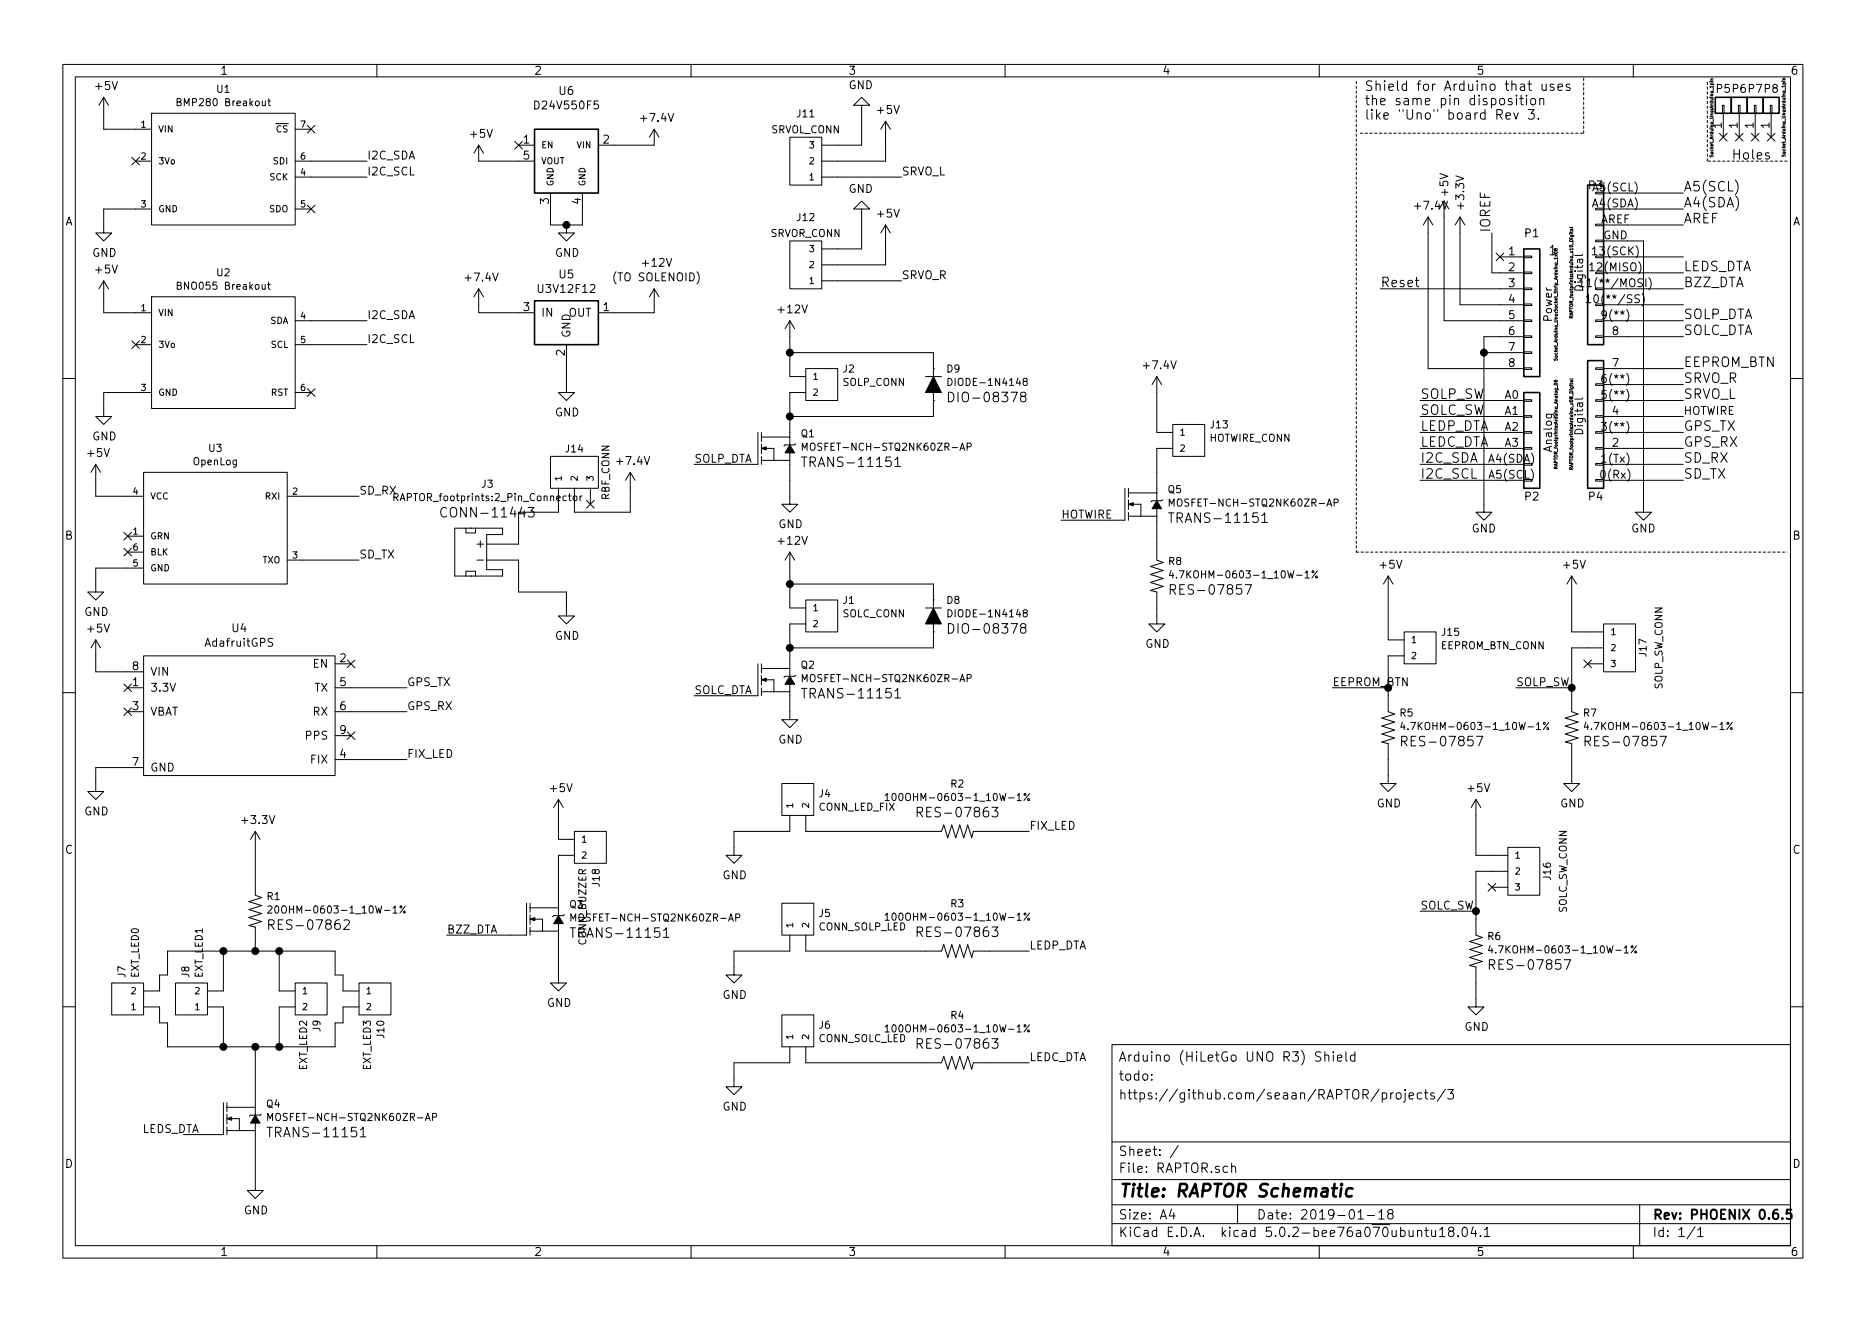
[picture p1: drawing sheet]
EESchema Schematic File Version 4
LIBS:RAPTOR-cache
EELAYER 26 0
EELAYER END
$Descr A4 11693 8268
encoding utf-8
Sheet 1 1
Title "RAPTOR Schematic"
Date "2019-01-18"
Rev "PHOENIX 0.6.5"
Comp ""
Comment1 ""
Comment2 "https://github.com/seaan/RAPTOR/projects/3"
Comment3 "todo:"
Comment4 "Arduino (HiLetGo UNO R3) Shield"
$EndDescr
Text Label 9350 1450 1    60   ~ 0
IOREF
Text Label 8900 2500 0    60   ~ 0
SOLP_SW
Text Label 8900 2600 0    60   ~ 0
SOLC_SW
Text Label 8900 2700 0    60   ~ 0
LEDP_DTA
Text Label 8900 2800 0    60   ~ 0
LEDC_DTA
Text Label 8900 2900 0    60   ~ 0
I2C_SDA
Text Label 8900 3000 0    60   ~ 0
I2C_SCL
Text Label 10550 3000 0    60   ~ 0
SD_TX
Text Label 10550 2800 0    60   ~ 0
GPS_RX
Text Label 10550 2900 0    60   ~ 0
SD_RX
Text Label 10550 2700 0    60   ~ 0
GPS_TX
Text Label 10550 2500 0    60   ~ 0
SRVO_L
Text Label 10550 2400 0    60   ~ 0
SRVO_R
Text Label 10550 2300 0    60   ~ 0
EEPROM_BTN
Text Label 10550 2100 0    60   ~ 0
SOLC_DTA
Text Label 10550 2000 0    60   ~ 0
SOLP_DTA
Text Label 10550 1800 0    60   ~ 0
BZZ_DTA
Text Label 10550 1700 0    60   ~ 0
LEDS_DTA
Text Label 10550 1400 0    60   ~ 0
AREF
NoConn ~ 9400 1600
Text Label 10550 1300 0    60   ~ 0
A4(SDA)
Text Label 10550 1200 0    60   ~ 0
A5(SCL)
Text Notes 10850 1000 0    60   ~ 0
Holes
Text Notes 8550 750  0    60   ~ 0
Shield for Arduino that uses\nthe same pin disposition\nlike "Uno" board Rev 3.
$Comp
L Connector_Generic:Conn_01x08 P1
U 1 1
P 9600 1900
F 0 "P1" H 9600 2350 50  0000 C CNN
F 1 "Power" V 9700 1900 50  0000 C CNN
F 2 "RAPTOR_footprints:Socket_Strip_Arduino_1x08" V 9750 1900 20  0000 C CNN
F 3 "" H 9600 1900 50  0000 C CNN
	1    9600 1900
	1    0    0    -1  
$EndComp
Text Label 8650 1800 0    60   ~ 0
Reset
$Comp
L power:+3.3V #PWR01
U 1 1
P 9150 1450
F 0 "#PWR01" H 9150 1300 50  0001 C CNN
F 1 "+3.3V" V 9150 1700 50  0000 C CNN
F 2 "" H 9150 1450 50  0000 C CNN
F 3 "" H 9150 1450 50  0000 C CNN
	1    9150 1450
	1    0    0    -1  
$EndComp
$Comp
L power:+5V #PWR02
U 1 1
P 9050 1350
F 0 "#PWR02" H 9050 1200 50  0001 C CNN
F 1 "+5V" V 9050 1550 50  0000 C CNN
F 2 "" H 9050 1350 50  0000 C CNN
F 3 "" H 9050 1350 50  0000 C CNN
	1    9050 1350
	1    0    0    -1  
$EndComp
$Comp
L power:GND #PWR03
U 1 1
P 9300 3150
F 0 "#PWR03" H 9300 2900 50  0001 C CNN
F 1 "GND" H 9300 3000 50  0000 C CNN
F 2 "" H 9300 3150 50  0000 C CNN
F 3 "" H 9300 3150 50  0000 C CNN
	1    9300 3150
	1    0    0    -1  
$EndComp
$Comp
L power:GND #PWR04
U 1 1
P 10300 3150
F 0 "#PWR04" H 10300 2900 50  0001 C CNN
F 1 "GND" H 10300 3000 50  0000 C CNN
F 2 "" H 10300 3150 50  0000 C CNN
F 3 "" H 10300 3150 50  0000 C CNN
	1    10300 3150
	1    0    0    -1  
$EndComp
$Comp
L RAPTOR-rescue:Arduino_Analog_Conn P2
U 1 1
P 9600 2700
F 0 "P2" H 9600 2300 50  0000 C CNN
F 1 "Analog" V 9700 2700 50  0000 C CNN
F 2 "RAPTOR_footprints:Arduino_Analog_06" V 9750 2750 20  0000 C CNN
F 3 "" H 9600 2700 50  0000 C CNN
	1    9600 2700
	1    0    0    -1  
$EndComp
$Comp
L Connector_Generic:Conn_01x01 P5
U 1 1
P 10800 650
F 0 "P5" V 10900 650 50  0000 C CNN
F 1 "CONN_01X01" V 10900 650 50  0001 C CNN
F 2 "Socket_Arduino_Uno:Arduino_1pin" H 10721 724 20  0000 C CNN
F 3 "" H 10800 650 50  0000 C CNN
	1    10800 650 
	0    -1   -1   0   
$EndComp
$Comp
L Connector_Generic:Conn_01x01 P6
U 1 1
P 10900 650
F 0 "P6" V 11000 650 50  0000 C CNN
F 1 "CONN_01X01" V 11000 650 50  0001 C CNN
F 2 "Socket_Arduino_Uno:Arduino_1pin" H 10900 650 20  0001 C CNN
F 3 "" H 10900 650 50  0000 C CNN
	1    10900 650 
	0    -1   -1   0   
$EndComp
$Comp
L Connector_Generic:Conn_01x01 P7
U 1 1
P 11000 650
F 0 "P7" V 11100 650 50  0000 C CNN
F 1 "CONN_01X01" V 11100 650 50  0001 C CNN
F 2 "Socket_Arduino_Uno:Arduino_1pin" V 11000 650 20  0001 C CNN
F 3 "" H 11000 650 50  0000 C CNN
	1    11000 650 
	0    -1   -1   0   
$EndComp
$Comp
L Connector_Generic:Conn_01x01 P8
U 1 1
P 11100 650
F 0 "P8" V 11200 650 50  0000 C CNN
F 1 "CONN_01X01" V 11200 650 50  0001 C CNN
F 2 "Socket_Arduino_Uno:Arduino_1pin" H 11024 572 20  0000 C CNN
F 3 "" H 11100 650 50  0000 C CNN
	1    11100 650 
	0    -1   -1   0   
$EndComp
NoConn ~ 10800 850 
NoConn ~ 10900 850 
NoConn ~ 11000 850 
NoConn ~ 11100 850 
$Comp
L RAPTOR-rescue:Arduino_Digital_8 P4
U 1 1
P 10000 2600
F 0 "P4" H 10000 2100 50  0000 C CNN
F 1 "Digital" V 10100 2600 50  0000 C CNN
F 2 "RAPTOR_footprints:Arduino_x08_Digital" V 10150 2550 20  0000 C CNN
F 3 "" H 10000 2600 50  0000 C CNN
	1    10000 2600
	-1   0    0    -1  
$EndComp
Wire Notes Line
	8525 825  9925 825 
Wire Notes Line
	9925 825  9925 475 
Wire Wire Line
	9350 1450 9350 1700
Wire Wire Line
	9350 1700 9400 1700
Wire Wire Line
	9400 1900 9150 1900
Wire Wire Line
	9400 2000 9050 2000
Wire Wire Line
	9400 2300 8950 2300
Wire Wire Line
	9400 2100 9300 2100
Wire Wire Line
	9400 2200 9300 2200
Connection ~ 9300 2200
Wire Wire Line
	8950 2300 8950 1450
Wire Wire Line
	9050 2000 9050 1350
Wire Wire Line
	9150 1900 9150 1450
Wire Wire Line
	9400 2500 8900 2500
Wire Wire Line
	9400 2600 8900 2600
Wire Wire Line
	9400 2700 8900 2700
Wire Wire Line
	9400 2800 8900 2800
Wire Wire Line
	9400 2900 8900 2900
Wire Wire Line
	9400 3000 8900 3000
$Comp
L RAPTOR-rescue:Arduino_Digital_01x10_Conn P3
U 1 1
P 10000 1700
F 0 "P3" H 10000 2250 50  0000 C CNN
F 1 "Digital" V 10100 1700 50  0000 C CNN
F 2 "RAPTOR_footprints:Arduino_x10_Digital" V 10150 1700 20  0000 C CNN
F 3 "" H 10000 1700 50  0000 C CNN
	1    10000 1700
	-1   0    0    -1  
$EndComp
Wire Wire Line
	10200 2100 10550 2100
Wire Wire Line
	10200 2000 10550 2000
Wire Wire Line
	10200 1900 10550 1900
Wire Wire Line
	10200 1800 10550 1800
Wire Wire Line
	10200 1700 10550 1700
Wire Wire Line
	10200 1600 10550 1600
Wire Wire Line
	10200 1400 10550 1400
Wire Wire Line
	10200 1300 10550 1300
Wire Wire Line
	10200 1200 10550 1200
Wire Wire Line
	10200 3000 10550 3000
Wire Wire Line
	10200 2900 10550 2900
Wire Wire Line
	10200 2800 10550 2800
Wire Wire Line
	10200 2700 10550 2700
Wire Wire Line
	10200 2600 10550 2600
Wire Wire Line
	10200 2500 10550 2500
Wire Wire Line
	10200 2400 10550 2400
Wire Wire Line
	10200 2300 10550 2300
Wire Wire Line
	10200 1500 10300 1500
Wire Wire Line
	10300 1500 10300 3150
Wire Wire Line
	9300 2100 9300 2200
Wire Wire Line
	9300 2200 9300 3150
Wire Notes Line
	8500 500  8500 3450
Wire Notes Line
	8500 3450 11200 3450
Wire Wire Line
	9400 1800 8650 1800
Text Notes 9700 1600 0    60   ~ 0
1
Wire Notes Line
	11200 1000 10700 1000
Wire Notes Line
	10700 1000 10700 500 
$Comp
L RAPTOR-rescue:BMP280-bmp280 U1
U 1 1
P 1400 1000
F 0 "U1" H 1400 1454 45  0000 C CNN
F 1 "BMP280 Breakout" H 1400 1370 45  0000 C CNN
F 2 "RAPTOR_footprints:BMP280" H 1400 1450 20  0001 C CNN
F 3 "https://learn.adafruit.com/adafruit-bmp280-barometric-pressure-plus-temperature-sensor-breakout/overview" H 1400 1000 60  0001 C CNN
	1    1400 1000
	1    0    0    -1  
$EndComp
$Comp
L power:+5V #PWR0101
U 1 1
P 650 700
F 0 "#PWR0101" H 650 550 50  0001 C CNN
F 1 "+5V" H 665 873 50  0000 C CNN
F 2 "" H 650 700 50  0001 C CNN
F 3 "" H 650 700 50  0001 C CNN
	1    650  700 
	1    0    0    -1  
$EndComp
Wire Wire Line
	650  700  650  800 
Wire Wire Line
	650  800  850  800 
$Comp
L power:GND #PWR0102
U 1 1
P 650 1400
F 0 "#PWR0102" H 650 1150 50  0001 C CNN
F 1 "GND" H 655 1227 50  0000 C CNN
F 2 "" H 650 1400 50  0001 C CNN
F 3 "" H 650 1400 50  0001 C CNN
	1    650  1400
	1    0    0    -1  
$EndComp
Wire Wire Line
	850  1300 650  1300
Wire Wire Line
	650  1300 650  1400
Text Label 2300 1100 0    50   ~ 0
I2C_SCL
Text Label 2300 1000 0    50   ~ 0
I2C_SDA
Wire Wire Line
	1950 1000 2300 1000
Wire Wire Line
	1950 1100 2300 1100
$Comp
L RAPTOR-rescue:BNO055-bno055 U2
U 1 1
P 1400 2150
F 0 "U2" H 1400 2604 45  0000 C CNN
F 1 "BNO055 Breakout" H 1400 2520 45  0000 C CNN
F 2 "RAPTOR_footprints:BNO055" H 1400 2600 20  0001 C CNN
F 3 "https://learn.adafruit.com/adafruit-bno055-absolute-orientation-sensor/overview" H 1400 2150 60  0001 C CNN
	1    1400 2150
	1    0    0    -1  
$EndComp
$Comp
L power:+5V #PWR0103
U 1 1
P 650 1850
F 0 "#PWR0103" H 650 1700 50  0001 C CNN
F 1 "+5V" H 665 2023 50  0000 C CNN
F 2 "" H 650 1850 50  0001 C CNN
F 3 "" H 650 1850 50  0001 C CNN
	1    650  1850
	1    0    0    -1  
$EndComp
Wire Wire Line
	650  1850 650  1950
Wire Wire Line
	650  1950 850  1950
$Comp
L power:GND #PWR0104
U 1 1
P 650 2550
F 0 "#PWR0104" H 650 2300 50  0001 C CNN
F 1 "GND" H 655 2377 50  0000 C CNN
F 2 "" H 650 2550 50  0001 C CNN
F 3 "" H 650 2550 50  0001 C CNN
	1    650  2550
	1    0    0    -1  
$EndComp
Wire Wire Line
	850  2450 650  2450
Wire Wire Line
	650  2450 650  2550
Text Label 2300 2150 0    50   ~ 0
I2C_SCL
Text Label 2300 2000 0    50   ~ 0
I2C_SDA
Wire Wire Line
	1950 2150 2300 2150
Wire Wire Line
	1950 2000 2300 2000
$Comp
L RAPTOR-rescue:OpenLog-openlog U3
U 1 1
P 1350 3250
F 0 "U3" H 1350 3704 45  0000 C CNN
F 1 "OpenLog" H 1350 3620 45  0000 C CNN
F 2 "RAPTOR_footprints:OpenLog" H 1350 3700 20  0001 C CNN
F 3 "https://learn.sparkfun.com/tutorials/openlog-hookup-guide/all" H 1350 3250 60  0001 C CNN
	1    1350 3250
	1    0    0    -1  
$EndComp
$Comp
L RAPTOR-rescue:AdafruitGPS-adafruitgps U4
U 1 1
P 1500 4450
F 0 "U4" H 1500 4975 50  0000 C CNN
F 1 "AdafruitGPS" H 1500 4884 50  0000 C CNN
F 2 "RAPTOR_footprints:AdafruitGPS" H 1600 4400 50  0001 C CNN
F 3 "https://learn.adafruit.com/adafruit-ultimate-gps" H 1600 4400 50  0001 C CNN
	1    1500 4450
	1    0    0    -1  
$EndComp
Text Label 2250 3500 0    50   ~ 0
SD_TX
Wire Wire Line
	1900 3500 2250 3500
Text Label 2250 3100 0    50   ~ 0
SD_RX
Wire Wire Line
	1900 3100 2250 3100
$Comp
L power:GND #PWR0105
U 1 1
P 600 3650
F 0 "#PWR0105" H 600 3400 50  0001 C CNN
F 1 "GND" H 605 3477 50  0000 C CNN
F 2 "" H 600 3650 50  0001 C CNN
F 3 "" H 600 3650 50  0001 C CNN
	1    600  3650
	1    0    0    -1  
$EndComp
Wire Wire Line
	800  3550 600  3550
Wire Wire Line
	600  3550 600  3650
$Comp
L power:GND #PWR0106
U 1 1
P 600 4900
F 0 "#PWR0106" H 600 4650 50  0001 C CNN
F 1 "GND" H 605 4727 50  0000 C CNN
F 2 "" H 600 4900 50  0001 C CNN
F 3 "" H 600 4900 50  0001 C CNN
	1    600  4900
	1    0    0    -1  
$EndComp
Wire Wire Line
	800  4800 600  4800
Wire Wire Line
	600  4800 600  4900
$Comp
L power:+5V #PWR0107
U 1 1
P 600 4100
F 0 "#PWR0107" H 600 3950 50  0001 C CNN
F 1 "+5V" H 615 4273 50  0000 C CNN
F 2 "" H 600 4100 50  0001 C CNN
F 3 "" H 600 4100 50  0001 C CNN
	1    600  4100
	1    0    0    -1  
$EndComp
Wire Wire Line
	600  4100 600  4200
Wire Wire Line
	600  4200 800  4200
$Comp
L power:+5V #PWR0108
U 1 1
P 600 3000
F 0 "#PWR0108" H 600 2850 50  0001 C CNN
F 1 "+5V" H 615 3173 50  0000 C CNN
F 2 "" H 600 3000 50  0001 C CNN
F 3 "" H 600 3000 50  0001 C CNN
	1    600  3000
	1    0    0    -1  
$EndComp
Wire Wire Line
	600  3000 600  3100
Wire Wire Line
	600  3100 800  3100
Text Label 2550 4300 0    50   ~ 0
GPS_TX
Wire Wire Line
	2200 4300 2550 4300
Text Label 2550 4450 0    50   ~ 0
GPS_RX
Wire Wire Line
	2200 4450 2550 4450
Text Label 2550 4750 0    50   ~ 0
FIX_LED
Wire Wire Line
	2200 4750 2550 4750
NoConn ~ 800  4300
NoConn ~ 800  4450
NoConn ~ 2200 4600
NoConn ~ 2200 4150
NoConn ~ 800  3350
NoConn ~ 800  3450
NoConn ~ 850  2150
NoConn ~ 850  1000
NoConn ~ 1950 800 
NoConn ~ 1950 1300
Text Label 5650 1750 0    50   ~ 0
SRVO_R
Wire Wire Line
	5250 1750 5650 1750
$Comp
L power:GND #PWR0110
U 1 1
P 5400 1350
F 0 "#PWR0110" H 5400 1100 50  0001 C CNN
F 1 "GND" H 5405 1177 50  0000 C CNN
F 2 "" H 5400 1350 50  0001 C CNN
F 3 "" H 5400 1350 50  0001 C CNN
	1    5400 1350
	-1   0    0    1   
$EndComp
Wire Wire Line
	5250 1550 5400 1550
Wire Wire Line
	5400 1550 5400 1350
Wire Wire Line
	5250 1650 5550 1650
Wire Wire Line
	5550 1650 5550 1500
Text Label 5650 1100 0    50   ~ 0
SRVO_L
Wire Wire Line
	5250 1100 5650 1100
$Comp
L power:GND #PWR0112
U 1 1
P 5400 700
F 0 "#PWR0112" H 5400 450 50  0001 C CNN
F 1 "GND" H 5405 527 50  0000 C CNN
F 2 "" H 5400 700 50  0001 C CNN
F 3 "" H 5400 700 50  0001 C CNN
	1    5400 700 
	-1   0    0    1   
$EndComp
Wire Wire Line
	5250 900  5400 900 
Wire Wire Line
	5400 900  5400 700 
Wire Wire Line
	5250 1000 5550 1000
Wire Wire Line
	5550 1000 5550 850 
$Comp
L power:+12V #PWR0113
U 1 1
P 4950 2100
F 0 "#PWR0113" H 4950 1950 50  0001 C CNN
F 1 "+12V" H 4965 2273 50  0000 C CNN
F 2 "" H 4950 2100 50  0001 C CNN
F 3 "" H 4950 2100 50  0001 C CNN
	1    4950 2100
	1    0    0    -1  
$EndComp
$Comp
L RAPTOR-rescue:MOSFET-NCH-2N7002PW-SparkFun-DiscreteSemi Q1
U 1 1
P 4850 2800
F 0 "Q1" H 5015 2895 45  0000 L CNN
F 1 "MOSFET-NCH-STQ2NK60ZR-AP" H 5015 2811 45  0000 L CNN
F 2 "Silicon-Standard:TO-92" H 4850 3100 20  0001 C CNN
F 3 "https://www.diodes.com/assets/Datasheets/ds11303.pdf" H 4850 2800 50  0001 C CNN
F 4 "TRANS-11151" H 5015 2716 60  0000 L CNN "Field4"
	1    4850 2800
	1    0    0    -1  
$EndComp
Text Label 4350 2900 0    50   ~ 0
SOLP_DTA
Wire Wire Line
	4650 2900 4350 2900
Wire Wire Line
	4950 2100 4950 2200
$Comp
L RAPTOR-rescue:MOSFET-NCH-2N7002PW-SparkFun-DiscreteSemi Q3
U 1 1
P 3400 5750
F 0 "Q3" H 3565 5845 45  0000 L CNN
F 1 "MOSFET-NCH-STQ2NK60ZR-AP" H 3565 5761 45  0000 L CNN
F 2 "Silicon-Standard:TO-92" H 3400 6050 20  0001 C CNN
F 3 "https://www.diodes.com/assets/Datasheets/ds11303.pdf" H 3400 5750 50  0001 C CNN
F 4 "TRANS-11151" H 3565 5666 60  0000 L CNN "Field4"
	1    3400 5750
	1    0    0    -1  
$EndComp
Text Label 2800 5850 0    50   ~ 0
BZZ_DTA
Wire Wire Line
	3200 5850 2800 5850
$Comp
L power:GND #PWR0116
U 1 1
P 3500 6100
F 0 "#PWR0116" H 3500 5850 50  0001 C CNN
F 1 "GND" H 3505 5927 50  0000 C CNN
F 2 "" H 3500 6100 50  0001 C CNN
F 3 "" H 3500 6100 50  0001 C CNN
	1    3500 6100
	1    0    0    -1  
$EndComp
Wire Wire Line
	3500 5950 3500 6100
Text Label 6450 5200 0    50   ~ 0
FIX_LED
$Comp
L power:GND #PWR0117
U 1 1
P 4600 5300
F 0 "#PWR0117" H 4600 5050 50  0001 C CNN
F 1 "GND" H 4605 5127 50  0000 C CNN
F 2 "" H 4600 5300 50  0001 C CNN
F 3 "" H 4600 5300 50  0001 C CNN
	1    4600 5300
	1    0    0    -1  
$EndComp
Wire Wire Line
	4600 5200 4600 5300
$Comp
L power:GND #PWR0123
U 1 1
P 1600 7400
F 0 "#PWR0123" H 1600 7150 50  0001 C CNN
F 1 "GND" H 1605 7227 50  0000 C CNN
F 2 "" H 1600 7400 50  0001 C CNN
F 3 "" H 1600 7400 50  0001 C CNN
	1    1600 7400
	1    0    0    -1  
$EndComp
Text Label 1250 7100 2    50   ~ 0
LEDS_DTA
$Comp
L RAPTOR-rescue:MOSFET-NCH-2N7002PW-SparkFun-DiscreteSemi Q4
U 1 1
P 1500 7000
F 0 "Q4" H 1665 7095 45  0000 L CNN
F 1 "MOSFET-NCH-STQ2NK60ZR-AP" H 1665 7011 45  0000 L CNN
F 2 "Silicon-Standard:TO-92" H 1500 7300 20  0001 C CNN
F 3 "https://www.diodes.com/assets/Datasheets/ds11303.pdf" H 1500 7000 50  0001 C CNN
F 4 "TRANS-11151" H 1665 6916 60  0000 L CNN "Field4"
	1    1500 7000
	1    0    0    -1  
$EndComp
Wire Wire Line
	1600 5500 1600 5300
$Comp
L power:+3.3V #PWR0127
U 1 1
P 1600 5300
F 0 "#PWR0127" H 1600 5150 50  0001 C CNN
F 1 "+3.3V" H 1615 5473 50  0000 C CNN
F 2 "" H 1600 5300 50  0001 C CNN
F 3 "" H 1600 5300 50  0001 C CNN
	1    1600 5300
	1    0    0    -1  
$EndComp
$Comp
L power:GND #PWR012
U 1 1
P 3550 2400
F 0 "#PWR012" H 3550 2150 50  0001 C CNN
F 1 "GND" H 3555 2227 50  0000 C CNN
F 2 "" H 3550 2400 50  0001 C CNN
F 3 "" H 3550 2400 50  0001 C CNN
	1    3550 2400
	1    0    0    -1  
$EndComp
Wire Wire Line
	3550 2250 3550 2400
$Comp
L power:+7.5V #PWR011
U 1 1
P 3000 1900
F 0 "#PWR011" H 3000 1750 50  0001 C CNN
F 1 "+7.5V" H 3015 2073 50  0001 C CNN
F 2 "" H 3000 1900 50  0001 C CNN
F 3 "" H 3000 1900 50  0001 C CNN
F 4 "+7.4V" H 3015 2073 50  0000 C CNN "Real Value"
	1    3000 1900
	1    0    0    -1  
$EndComp
Wire Wire Line
	3250 1950 3000 1950
Wire Wire Line
	3850 1950 4100 1950
$Comp
L power:+12V #PWR013
U 1 1
P 4100 1900
F 0 "#PWR013" H 4100 1750 50  0001 C CNN
F 1 "+12V" H 4115 2165 50  0000 C CNN
F 2 "" H 4100 1900 50  0001 C CNN
F 3 "" H 4100 1900 50  0001 C CNN
F 4 "(TO SOLENOID)" H 4115 2074 50  0000 C CNN "Note"
	1    4100 1900
	1    0    0    -1  
$EndComp
$Comp
L power:+5V #PWR014
U 1 1
P 5550 850
F 0 "#PWR014" H 5550 700 50  0001 C CNN
F 1 "+5V" H 5565 1023 50  0000 C CNN
F 2 "" H 5550 850 50  0001 C CNN
F 3 "" H 5550 850 50  0001 C CNN
	1    5550 850 
	1    0    0    -1  
$EndComp
$Comp
L power:+7.5V #PWR06
U 1 1
P 4100 900
F 0 "#PWR06" H 4100 750 50  0001 C CNN
F 1 "+7.5V" H 4115 1073 50  0001 C CNN
F 2 "" H 4100 900 50  0001 C CNN
F 3 "" H 4100 900 50  0001 C CNN
F 4 "+7.4V" H 4115 1073 50  0000 C CNN "Real Value"
	1    4100 900 
	1    0    0    -1  
$EndComp
$Comp
L power:+5V #PWR010
U 1 1
P 3000 1000
F 0 "#PWR010" H 3000 850 50  0001 C CNN
F 1 "+5V" H 3015 1173 50  0000 C CNN
F 2 "" H 3000 1000 50  0001 C CNN
F 3 "" H 3000 1000 50  0001 C CNN
	1    3000 1000
	1    0    0    -1  
$EndComp
Wire Wire Line
	3000 1950 3000 1900
Wire Wire Line
	4100 1950 4100 1900
$Comp
L power:GND #PWR016
U 1 1
P 3550 3800
F 0 "#PWR016" H 3550 3550 50  0001 C CNN
F 1 "GND" H 3555 3627 50  0000 C CNN
F 2 "" H 3550 3800 50  0001 C CNN
F 3 "" H 3550 3800 50  0001 C CNN
	1    3550 3800
	1    0    0    -1  
$EndComp
$Comp
L power:+7.5V #PWR015
U 1 1
P 3950 3050
F 0 "#PWR015" H 3950 2900 50  0001 C CNN
F 1 "+7.5V" H 3965 3223 50  0001 C CNN
F 2 "" H 3950 3050 50  0001 C CNN
F 3 "" H 3950 3050 50  0001 C CNN
F 4 "+7.4V" H 3965 3223 50  0000 C CNN "Real Value"
	1    3950 3050
	1    0    0    -1  
$EndComp
Wire Wire Line
	3950 3050 3950 3200
$Comp
L power:GND #PWR09
U 1 1
P 4950 3100
F 0 "#PWR09" H 4950 2850 50  0001 C CNN
F 1 "GND" H 4955 2927 50  0000 C CNN
F 2 "" H 4950 3100 50  0001 C CNN
F 3 "" H 4950 3100 50  0001 C CNN
	1    4950 3100
	1    0    0    -1  
$EndComp
$Comp
L RAPTOR-rescue:U3V12F12 U5
U 1 1
P 3550 1950
F 0 "U5" H 3550 2192 50  0000 C CNN
F 1 "U3V12F12" H 3550 2101 50  0000 C CNN
F 2 "RAPTOR_footprints:U3V12F12" H 3550 2200 50  0001 C CNN
F 3 "" H 3550 2200 50  0001 C CNN
	1    3550 1950
	1    0    0    -1  
$EndComp
$Comp
L RAPTOR-rescue:DIODE-1N4148-SparkFun-DiscreteSemi D9
U 1 1
P 5850 2400
F 0 "D9" V 5945 2322 45  0000 R CNN
F 1 "DIODE-1N4148" V 5861 2322 45  0000 R CNN
F 2 "Silicon-Custom:DIODE-1N4148" H 5850 2600 20  0001 C CNN
F 3 "" H 5850 2400 50  0001 C CNN
F 4 "DIO-08378" V 5766 2322 60  0000 R CNN "Field4"
	1    5850 2400
	0    -1   -1   0   
$EndComp
$Comp
L RAPTOR-rescue:CONN_02-SparkFun-Connectors J2
U 1 1
P 5050 2350
F 0 "J2" H 4822 2305 45  0000 R CNN
F 1 "SOLP_CONN" H 4822 2389 45  0000 R CNN
F 2 "Connectors:1X02" H 5050 2600 20  0001 C CNN
F 3 "" H 5050 2350 50  0001 C CNN
F 4 "XXX-00000" H 4822 2484 60  0001 R CNN "Field4"
	1    5050 2350
	-1   0    0    1   
$EndComp
Wire Wire Line
	4950 2200 4950 2350
Wire Wire Line
	4950 2600 4950 2450
Wire Wire Line
	4950 2200 5850 2200
Wire Wire Line
	5850 2200 5850 2300
Wire Wire Line
	5850 2500 5850 2600
Wire Wire Line
	5850 2600 4950 2600
$Comp
L power:+12V #PWR05
U 1 1
P 4950 3550
F 0 "#PWR05" H 4950 3400 50  0001 C CNN
F 1 "+12V" H 4965 3723 50  0000 C CNN
F 2 "" H 4950 3550 50  0001 C CNN
F 3 "" H 4950 3550 50  0001 C CNN
	1    4950 3550
	1    0    0    -1  
$EndComp
$Comp
L RAPTOR-rescue:MOSFET-NCH-2N7002PW-SparkFun-DiscreteSemi Q2
U 1 1
P 4850 4250
F 0 "Q2" H 5015 4345 45  0000 L CNN
F 1 "MOSFET-NCH-STQ2NK60ZR-AP" H 5015 4261 45  0000 L CNN
F 2 "Silicon-Standard:TO-92" H 4850 4550 20  0001 C CNN
F 3 "https://www.diodes.com/assets/Datasheets/ds11303.pdf" H 4850 4250 50  0001 C CNN
F 4 "TRANS-11151" H 5015 4166 60  0000 L CNN "Field4"
	1    4850 4250
	1    0    0    -1  
$EndComp
Text Label 4350 4350 0    50   ~ 0
SOLC_DTA
Wire Wire Line
	4650 4350 4350 4350
Wire Wire Line
	4950 3550 4950 3650
$Comp
L power:GND #PWR07
U 1 1
P 4950 4450
F 0 "#PWR07" H 4950 4200 50  0001 C CNN
F 1 "GND" H 4955 4277 50  0000 C CNN
F 2 "" H 4950 4450 50  0001 C CNN
F 3 "" H 4950 4450 50  0001 C CNN
	1    4950 4450
	1    0    0    -1  
$EndComp
$Comp
L RAPTOR-rescue:DIODE-1N4148-SparkFun-DiscreteSemi D8
U 1 1
P 5850 3850
F 0 "D8" V 5945 3772 45  0000 R CNN
F 1 "DIODE-1N4148" V 5861 3772 45  0000 R CNN
F 2 "Silicon-Custom:DIODE-1N4148" H 5850 4050 20  0001 C CNN
F 3 "" H 5850 3850 50  0001 C CNN
F 4 "DIO-08378" V 5766 3772 60  0000 R CNN "Field4"
	1    5850 3850
	0    -1   -1   0   
$EndComp
$Comp
L RAPTOR-rescue:CONN_02-SparkFun-Connectors J1
U 1 1
P 5050 3800
F 0 "J1" H 4822 3755 45  0000 R CNN
F 1 "SOLC_CONN" H 4822 3839 45  0000 R CNN
F 2 "Connectors:1X02" H 5050 4050 20  0001 C CNN
F 3 "" H 5050 3800 50  0001 C CNN
F 4 "XXX-00000" H 4822 3934 60  0001 R CNN "Field4"
	1    5050 3800
	-1   0    0    1   
$EndComp
Wire Wire Line
	4950 3650 4950 3800
Wire Wire Line
	4950 4050 4950 3900
Wire Wire Line
	4950 3650 5850 3650
Wire Wire Line
	5850 3650 5850 3750
Wire Wire Line
	5850 3950 5850 4050
Wire Wire Line
	5850 4050 4950 4050
Connection ~ 4950 4050
$Comp
L power:+5V #PWR017
U 1 1
P 3500 5100
F 0 "#PWR017" H 3500 4950 50  0001 C CNN
F 1 "+5V" H 3515 5273 50  0000 C CNN
F 2 "" H 3500 5100 50  0001 C CNN
F 3 "" H 3500 5100 50  0001 C CNN
	1    3500 5100
	1    0    0    -1  
$EndComp
$Comp
L power:+5V #PWR018
U 1 1
P 5550 1500
F 0 "#PWR018" H 5550 1350 50  0001 C CNN
F 1 "+5V" H 5565 1673 50  0000 C CNN
F 2 "" H 5550 1500 50  0001 C CNN
F 3 "" H 5550 1500 50  0001 C CNN
	1    5550 1500
	1    0    0    -1  
$EndComp
$Comp
L RAPTOR-rescue:JST_2MM_MALE-SparkFun-Connectors J3
U 1 1
P 3050 3450
F 0 "J3" V 3473 3444 45  0000 C CNN
F 1 "JST_2MM_MALE" H 3150 3250 45  0001 L BNN
F 2 "RAPTOR_footprints:2_Pin_Connector" V 3389 3444 45  0000 C CNN
F 3 "" H 3050 3450 50  0001 C CNN
F 4 "CONN-11443" V 3294 3444 60  0000 C CNN "Field4"
	1    3050 3450
	0    -1   -1   0   
$EndComp
Wire Wire Line
	3550 3700 3250 3700
Wire Wire Line
	3250 3700 3250 3500
Wire Wire Line
	3550 3700 3550 3800
Wire Wire Line
	3250 3200 3250 3400
Wire Wire Line
	6200 5200 6450 5200
Text Label 8350 4300 0    50   ~ 0
EEPROM_BTN
$Comp
L power:+5V #PWR021
U 1 1
P 8700 3700
F 0 "#PWR021" H 8700 3550 50  0001 C CNN
F 1 "+5V" H 8715 3873 50  0000 C CNN
F 2 "" H 8700 3700 50  0001 C CNN
F 3 "" H 8700 3700 50  0001 C CNN
	1    8700 3700
	1    0    0    -1  
$EndComp
$Comp
L power:GND #PWR022
U 1 1
P 8700 4850
F 0 "#PWR022" H 8700 4600 50  0001 C CNN
F 1 "GND" H 8705 4677 50  0000 C CNN
F 2 "" H 8700 4850 50  0001 C CNN
F 3 "" H 8700 4850 50  0001 C CNN
	1    8700 4850
	1    0    0    -1  
$EndComp
$Comp
L RAPTOR-rescue:4.7KOHM-0603-1_10W-1%-SparkFun-Resistors R5
U 1 1
P 8700 4550
F 0 "R5" V 8605 4618 45  0000 L CNN
F 1 "4.7KOHM-0603-1_10W-1%" V 8689 4618 45  0000 L CNN
F 2 "Resistor_THT:R_Axial_DIN0411_L9.9mm_D3.6mm_P12.70mm_Horizontal" H 8700 4700 20  0001 C CNN
F 3 "" H 8700 4550 60  0001 C CNN
F 4 "RES-07857" V 8784 4618 60  0000 L CNN "Field4"
	1    8700 4550
	0    1    1    0   
$EndComp
Wire Wire Line
	8700 4750 8700 4850
Wire Wire Line
	8350 4300 8700 4300
Connection ~ 8700 4300
Wire Wire Line
	8700 4300 8700 4350
Text Label 9500 4300 0    50   ~ 0
SOLP_SW
$Comp
L power:+5V #PWR025
U 1 1
P 9850 3700
F 0 "#PWR025" H 9850 3550 50  0001 C CNN
F 1 "+5V" H 9865 3873 50  0000 C CNN
F 2 "" H 9850 3700 50  0001 C CNN
F 3 "" H 9850 3700 50  0001 C CNN
	1    9850 3700
	1    0    0    -1  
$EndComp
$Comp
L power:GND #PWR026
U 1 1
P 9850 4850
F 0 "#PWR026" H 9850 4600 50  0001 C CNN
F 1 "GND" H 9855 4677 50  0000 C CNN
F 2 "" H 9850 4850 50  0001 C CNN
F 3 "" H 9850 4850 50  0001 C CNN
	1    9850 4850
	1    0    0    -1  
$EndComp
$Comp
L RAPTOR-rescue:4.7KOHM-0603-1_10W-1%-SparkFun-Resistors R7
U 1 1
P 9850 4550
F 0 "R7" V 9755 4618 45  0000 L CNN
F 1 "4.7KOHM-0603-1_10W-1%" V 9839 4618 45  0000 L CNN
F 2 "Resistor_THT:R_Axial_DIN0411_L9.9mm_D3.6mm_P12.70mm_Horizontal" H 9850 4700 20  0001 C CNN
F 3 "" H 9850 4550 60  0001 C CNN
F 4 "RES-07857" V 9934 4618 60  0000 L CNN "Field4"
	1    9850 4550
	0    1    1    0   
$EndComp
Wire Wire Line
	9850 4750 9850 4850
Wire Wire Line
	9500 4300 9850 4300
Connection ~ 9850 4300
Wire Wire Line
	9850 4300 9850 4350
Text Label 8900 5700 0    50   ~ 0
SOLC_SW
$Comp
L power:+5V #PWR023
U 1 1
P 9250 5100
F 0 "#PWR023" H 9250 4950 50  0001 C CNN
F 1 "+5V" H 9265 5273 50  0000 C CNN
F 2 "" H 9250 5100 50  0001 C CNN
F 3 "" H 9250 5100 50  0001 C CNN
	1    9250 5100
	1    0    0    -1  
$EndComp
$Comp
L power:GND #PWR024
U 1 1
P 9250 6250
F 0 "#PWR024" H 9250 6000 50  0001 C CNN
F 1 "GND" H 9255 6077 50  0000 C CNN
F 2 "" H 9250 6250 50  0001 C CNN
F 3 "" H 9250 6250 50  0001 C CNN
	1    9250 6250
	1    0    0    -1  
$EndComp
$Comp
L RAPTOR-rescue:4.7KOHM-0603-1_10W-1%-SparkFun-Resistors R6
U 1 1
P 9250 5950
F 0 "R6" V 9155 6018 45  0000 L CNN
F 1 "4.7KOHM-0603-1_10W-1%" V 9239 6018 45  0000 L CNN
F 2 "Resistor_THT:R_Axial_DIN0411_L9.9mm_D3.6mm_P12.70mm_Horizontal" H 9250 6100 20  0001 C CNN
F 3 "" H 9250 5950 60  0001 C CNN
F 4 "RES-07857" V 9334 6018 60  0000 L CNN "Field4"
	1    9250 5950
	0    1    1    0   
$EndComp
Wire Wire Line
	9250 6150 9250 6250
Wire Wire Line
	8900 5700 9250 5700
Wire Wire Line
	9250 5700 9250 5750
$Comp
L RAPTOR-rescue:CONN_02-SparkFun-Connectors J4
U 1 1
P 4950 5100
F 0 "J4" V 4811 5278 45  0000 L CNN
F 1 "CONN_LED_FIX" V 4895 5278 45  0000 L CNN
F 2 "Connectors:1X02" H 4950 5350 20  0001 C CNN
F 3 "" H 4950 5100 50  0001 C CNN
F 4 "XXX-00000" V 4990 5278 60  0001 L CNN "Field4"
	1    4950 5100
	0    1    1    0   
$EndComp
Wire Wire Line
	5050 5200 5800 5200
Wire Wire Line
	4600 5200 4950 5200
Text Label 6450 5950 0    50   ~ 0
LEDP_DTA
$Comp
L power:GND #PWR019
U 1 1
P 4600 6050
F 0 "#PWR019" H 4600 5800 50  0001 C CNN
F 1 "GND" H 4605 5877 50  0000 C CNN
F 2 "" H 4600 6050 50  0001 C CNN
F 3 "" H 4600 6050 50  0001 C CNN
	1    4600 6050
	1    0    0    -1  
$EndComp
Wire Wire Line
	4600 5950 4600 6050
$Comp
L RAPTOR-rescue:CONN_02-SparkFun-Connectors J5
U 1 1
P 4950 5850
F 0 "J5" V 4811 6028 45  0000 L CNN
F 1 "CONN_SOLP_LED" V 4895 6028 45  0000 L CNN
F 2 "Connectors:1X02" H 4950 6100 20  0001 C CNN
F 3 "" H 4950 5850 50  0001 C CNN
F 4 "XXX-00000" V 4990 6028 60  0001 L CNN "Field4"
	1    4950 5850
	0    1    1    0   
$EndComp
Wire Wire Line
	5050 5950 5800 5950
Wire Wire Line
	4600 5950 4950 5950
Text Label 6450 6650 0    50   ~ 0
LEDC_DTA
$Comp
L power:GND #PWR020
U 1 1
P 4600 6750
F 0 "#PWR020" H 4600 6500 50  0001 C CNN
F 1 "GND" H 4605 6577 50  0000 C CNN
F 2 "" H 4600 6750 50  0001 C CNN
F 3 "" H 4600 6750 50  0001 C CNN
	1    4600 6750
	1    0    0    -1  
$EndComp
Wire Wire Line
	4600 6650 4600 6750
Wire Wire Line
	6200 6650 6450 6650
$Comp
L RAPTOR-rescue:CONN_02-SparkFun-Connectors J6
U 1 1
P 4950 6550
F 0 "J6" V 4811 6728 45  0000 L CNN
F 1 "CONN_SOLC_LED" V 4895 6728 45  0000 L CNN
F 2 "Connectors:1X02" H 4950 6800 20  0001 C CNN
F 3 "" H 4950 6550 50  0001 C CNN
F 4 "XXX-00000" V 4990 6728 60  0001 L CNN "Field4"
	1    4950 6550
	0    1    1    0   
$EndComp
Wire Wire Line
	5050 6650 5800 6650
Wire Wire Line
	4600 6650 4950 6650
$Comp
L RAPTOR-rescue:CONN_03-SparkFun-Connectors J12
U 1 1
P 5150 1750
F 0 "J12" H 5050 2150 45  0000 C CNN
F 1 "SRVOR_CONN" H 5050 2050 45  0000 C CNN
F 2 "Connectors:1X03" H 5150 2150 20  0001 C CNN
F 3 "" H 5150 1750 50  0001 C CNN
F 4 "XXX-00000" H 5106 2081 60  0001 C CNN "Field4"
	1    5150 1750
	1    0    0    -1  
$EndComp
$Comp
L RAPTOR-rescue:CONN_03-SparkFun-Connectors J11
U 1 1
P 5150 1100
F 0 "J11" H 5050 1500 45  0000 C CNN
F 1 "SRVOL_CONN" H 5050 1400 45  0000 C CNN
F 2 "Connectors:1X03" H 5150 1500 20  0001 C CNN
F 3 "" H 5150 1100 50  0001 C CNN
F 4 "XXX-00000" H 5106 1431 60  0001 C CNN "Field4"
	1    5150 1100
	1    0    0    -1  
$EndComp
Connection ~ 4950 2200
Wire Wire Line
	4950 3000 4950 3100
Connection ~ 4950 2600
Connection ~ 4950 3650
Wire Wire Line
	2100 6550 2100 6400
Connection ~ 1750 6550
Wire Wire Line
	1750 6550 2100 6550
Wire Wire Line
	1050 6400 1050 6550
Wire Wire Line
	1050 6550 1400 6550
Connection ~ 1400 6550
Wire Wire Line
	1050 6100 1050 5950
Wire Wire Line
	1050 5950 1400 5950
Wire Wire Line
	1600 5950 1600 5900
Connection ~ 1400 5950
Wire Wire Line
	1400 5950 1600 5950
Wire Wire Line
	1750 5950 1600 5950
Connection ~ 1600 5950
Wire Wire Line
	2100 6100 2100 5950
Wire Wire Line
	2100 5950 1750 5950
Connection ~ 1750 5950
Wire Wire Line
	1300 7100 1150 7100
$Comp
L RAPTOR-rescue:D24V50F5 U6
U 1 1
P 3550 800
F 0 "U6" H 3550 1042 50  0000 C CNN
F 1 "D24V550F5" H 3550 951 50  0000 C CNN
F 2 "RAPTOR_footprints:D24v50f5_Reg" H 3575 650 50  0001 L CIN
F 3 "" H 3550 750 50  0001 C CNN
	1    3550 800 
	1    0    0    -1  
$EndComp
$Comp
L RAPTOR-rescue:100OHM-0603-1_10W-1%-SparkFun-Resistors R4
U 1 1
P 6000 6650
F 0 "R4" H 6000 6950 45  0000 C CNN
F 1 "100OHM-0603-1_10W-1%" H 6000 6866 45  0000 C CNN
F 2 "Resistor_THT:R_Axial_DIN0411_L9.9mm_D3.6mm_P12.70mm_Horizontal" H 6000 6800 20  0001 C CNN
F 3 "" H 6000 6650 60  0001 C CNN
F 4 "RES-07863" H 6000 6771 60  0000 C CNN "Field4"
	1    6000 6650
	1    0    0    -1  
$EndComp
$Comp
L RAPTOR-rescue:100OHM-0603-1_10W-1%-SparkFun-Resistors R3
U 1 1
P 6000 5950
F 0 "R3" H 6000 6250 45  0000 C CNN
F 1 "100OHM-0603-1_10W-1%" H 6000 6166 45  0000 C CNN
F 2 "Resistor_THT:R_Axial_DIN0411_L9.9mm_D3.6mm_P12.70mm_Horizontal" H 6000 6100 20  0001 C CNN
F 3 "" H 6000 5950 60  0001 C CNN
F 4 "RES-07863" H 6000 6071 60  0000 C CNN "Field4"
	1    6000 5950
	1    0    0    -1  
$EndComp
$Comp
L RAPTOR-rescue:100OHM-0603-1_10W-1%-SparkFun-Resistors R2
U 1 1
P 6000 5200
F 0 "R2" H 6000 5500 45  0000 C CNN
F 1 "100OHM-0603-1_10W-1%" H 6000 5416 45  0000 C CNN
F 2 "Resistor_THT:R_Axial_DIN0411_L9.9mm_D3.6mm_P12.70mm_Horizontal" H 6000 5350 20  0001 C CNN
F 3 "" H 6000 5200 60  0001 C CNN
F 4 "RES-07863" H 6000 5321 60  0000 C CNN "Field4"
	1    6000 5200
	1    0    0    -1  
$EndComp
$Comp
L RAPTOR-rescue:20OHM-0603-1_10W-1%-SparkFun-Resistors R1
U 1 1
P 1600 5700
F 0 "R1" V 1505 5768 45  0000 L CNN
F 1 "20OHM-0603-1_10W-1%" V 1589 5768 45  0000 L CNN
F 2 "Resistor_THT:R_Axial_DIN0411_L9.9mm_D3.6mm_P12.70mm_Horizontal" H 1600 5850 20  0001 C CNN
F 3 "" H 1600 5700 60  0001 C CNN
F 4 "RES-07862" V 1684 5768 60  0000 L CNN "Field4"
	1    1600 5700
	0    1    1    0   
$EndComp
$Comp
L RAPTOR-rescue:MOSFET-NCH-2N7002PW-SparkFun-DiscreteSemi Q5
U 1 1
P 7150 3150
F 0 "Q5" H 7315 3245 45  0000 L CNN
F 1 "MOSFET-NCH-STQ2NK60ZR-AP" H 7315 3161 45  0000 L CNN
F 2 "Silicon-Standard:TO-92" H 7150 3450 20  0001 C CNN
F 3 "https://www.diodes.com/assets/Datasheets/ds11303.pdf" H 7150 3150 50  0001 C CNN
F 4 "TRANS-11151" H 7315 3066 60  0000 L CNN "Field4"
	1    7150 3150
	1    0    0    -1  
$EndComp
Text Label 6650 3250 0    50   ~ 0
HOTWIRE
Wire Wire Line
	6950 3250 6650 3250
$Comp
L power:GND #PWR028
U 1 1
P 7250 3850
F 0 "#PWR028" H 7250 3600 50  0001 C CNN
F 1 "GND" H 7255 3677 50  0000 C CNN
F 2 "" H 7250 3850 50  0001 C CNN
F 3 "" H 7250 3850 50  0001 C CNN
	1    7250 3850
	1    0    0    -1  
$EndComp
$Comp
L RAPTOR-rescue:CONN_02-SparkFun-Connectors J13
U 1 1
P 7350 2700
F 0 "J13" H 7122 2655 45  0000 R CNN
F 1 "HOTWIRE_CONN" H 7122 2739 45  0000 R CNN
F 2 "Connectors:1X02" H 7350 2950 20  0001 C CNN
F 3 "" H 7350 2700 50  0001 C CNN
F 4 "XXX-00000" H 7122 2834 60  0001 R CNN "Field4"
	1    7350 2700
	-1   0    0    1   
$EndComp
Wire Wire Line
	7250 2950 7250 2800
Text Label 10550 2600 0    50   ~ 0
HOTWIRE
$Comp
L RAPTOR-rescue:4.7KOHM-0603-1_10W-1%-SparkFun-Resistors R8
U 1 1
P 7250 3600
F 0 "R8" V 7155 3668 45  0000 L CNN
F 1 "4.7KOHM-0603-1_10W-1%" V 7239 3668 45  0000 L CNN
F 2 "Resistor_THT:R_Axial_DIN0411_L9.9mm_D3.6mm_P12.70mm_Horizontal" H 7250 3750 20  0001 C CNN
F 3 "" H 7250 3600 60  0001 C CNN
F 4 "RES-07857" V 7334 3668 60  0000 L CNN "Field4"
	1    7250 3600
	0    1    1    0   
$EndComp
Wire Wire Line
	7250 3350 7250 3400
Wire Wire Line
	7250 3800 7250 3850
Wire Wire Line
	7250 2450 7250 2700
$Comp
L power:+7.5V #PWR027
U 1 1
P 7250 2450
F 0 "#PWR027" H 7250 2300 50  0001 C CNN
F 1 "+7.5V" H 7265 2623 50  0001 C CNN
F 2 "" H 7250 2450 50  0001 C CNN
F 3 "" H 7250 2450 50  0001 C CNN
F 4 "+7.4V" H 7265 2623 50  0000 C CNN "Real Value"
	1    7250 2450
	1    0    0    -1  
$EndComp
$Comp
L RAPTOR-rescue:CONN_02-SparkFun-Connectors J10
U 1 1
P 2250 6200
F 0 "J10" V 2111 6378 45  0000 L CNN
F 1 "EXT_LED3" V 2195 6378 45  0000 L CNN
F 2 "Connectors:1X02" H 2250 6450 20  0001 C CNN
F 3 "" H 2250 6200 50  0001 C CNN
F 4 "XXX-00000" V 2290 6378 60  0001 L CNN "Field4"
	1    2250 6200
	-1   0    0    1   
$EndComp
$Comp
L RAPTOR-rescue:CONN_02-SparkFun-Connectors J9
U 1 1
P 1850 6200
F 0 "J9" V 1711 6378 45  0000 L CNN
F 1 "EXT_LED2" V 1795 6378 45  0000 L CNN
F 2 "Connectors:1X02" H 1850 6450 20  0001 C CNN
F 3 "" H 1850 6200 50  0001 C CNN
F 4 "XXX-00000" V 1890 6378 60  0001 L CNN "Field4"
	1    1850 6200
	-1   0    0    1   
$EndComp
$Comp
L RAPTOR-rescue:CONN_02-SparkFun-Connectors J8
U 1 1
P 1300 6300
F 0 "J8" V 1161 6478 45  0000 L CNN
F 1 "EXT_LED1" V 1245 6478 45  0000 L CNN
F 2 "Connectors:1X02" H 1300 6550 20  0001 C CNN
F 3 "" H 1300 6300 50  0001 C CNN
F 4 "XXX-00000" V 1340 6478 60  0001 L CNN "Field4"
	1    1300 6300
	1    0    0    -1  
$EndComp
$Comp
L RAPTOR-rescue:CONN_02-SparkFun-Connectors J7
U 1 1
P 900 6300
F 0 "J7" V 761 6478 45  0000 L CNN
F 1 "EXT_LED0" V 845 6478 45  0000 L CNN
F 2 "Connectors:1X02" H 900 6550 20  0001 C CNN
F 3 "" H 900 6300 50  0001 C CNN
F 4 "XXX-00000" V 940 6478 60  0001 L CNN "Field4"
	1    900  6300
	1    0    0    -1  
$EndComp
Wire Wire Line
	2100 6100 2150 6100
Wire Wire Line
	2150 6100 2150 6200
Wire Wire Line
	2100 6400 2150 6400
Wire Wire Line
	2150 6400 2150 6300
Wire Wire Line
	1050 6100 1000 6100
Wire Wire Line
	1000 6100 1000 6200
Wire Wire Line
	1050 6400 1000 6400
Wire Wire Line
	1000 6400 1000 6300
Wire Wire Line
	1750 5950 1750 6200
Wire Wire Line
	1400 5950 1400 6200
Wire Wire Line
	1400 6300 1400 6550
Wire Wire Line
	1750 6300 1750 6550
Wire Wire Line
	1400 6550 1600 6550
Wire Wire Line
	1600 6550 1600 6800
Connection ~ 1600 6550
Wire Wire Line
	1600 6550 1750 6550
Wire Wire Line
	1600 7200 1600 7400
NoConn ~ 1950 2450
Wire Wire Line
	6200 5950 6450 5950
$Comp
L RAPTOR-rescue:CONN_02-SparkFun-Connectors J15
U 1 1
P 8800 4000
F 0 "J15" H 8572 3955 45  0000 R CNN
F 1 "EEPROM_BTN_CONN" H 8572 4039 45  0000 R CNN
F 2 "Connectors:1X02" H 8800 4250 20  0001 C CNN
F 3 "" H 8800 4000 50  0001 C CNN
F 4 "XXX-00000" H 8572 4134 60  0001 R CNN "Field4"
	1    8800 4000
	-1   0    0    1   
$EndComp
Wire Wire Line
	8700 3700 8700 4000
Wire Wire Line
	8700 4250 8700 4300
Wire Wire Line
	8700 4100 8700 4300
Wire Wire Line
	9350 5350 9250 5350
Wire Wire Line
	9250 5100 9250 5350
Wire Wire Line
	9350 5450 9250 5450
Wire Wire Line
	9250 5450 9250 5700
Connection ~ 9250 5700
Wire Wire Line
	9950 3950 9850 3950
Wire Wire Line
	9950 4050 9850 4050
Wire Wire Line
	9850 4050 9850 4300
Wire Wire Line
	9850 3700 9850 3950
NoConn ~ 3700 3150
Wire Wire Line
	3500 3150 3500 3200
Wire Wire Line
	3250 3200 3500 3200
Wire Wire Line
	3600 3150 3600 3200
Wire Wire Line
	3600 3200 3950 3200
Wire Wire Line
	4100 900  3850 900 
Wire Wire Line
	3000 1000 3250 1000
$Comp
L power:+7.5V #PWR0109
U 1 1
P 8950 1450
F 0 "#PWR0109" H 8950 1300 50  0001 C CNN
F 1 "+7.5V" H 8965 1623 50  0001 C CNN
F 2 "" H 8950 1450 50  0001 C CNN
F 3 "" H 8950 1450 50  0001 C CNN
F 4 "+7.4V" H 8965 1623 50  0000 C CNN "Real Value"
	1    8950 1450
	1    0    0    -1  
$EndComp
Wire Wire Line
	3450 1300 3450 1400
Wire Wire Line
	3450 1400 3550 1400
Wire Wire Line
	3650 1400 3650 1300
$Comp
L power:GND #PWR0111
U 1 1
P 3550 1400
F 0 "#PWR0111" H 3550 1150 50  0001 C CNN
F 1 "GND" H 3555 1227 50  0000 C CNN
F 2 "" H 3550 1400 50  0001 C CNN
F 3 "" H 3550 1400 50  0001 C CNN
	1    3550 1400
	1    0    0    -1  
$EndComp
Connection ~ 3550 1400
Wire Wire Line
	3550 1400 3650 1400
NoConn ~ 3250 900 
$Comp
L RAPTOR-rescue:CONN_02-SparkFun-Connectors J18
U 1 1
P 3600 5250
F 0 "J18" V 3461 5428 45  0000 L CNN
F 1 "CONN_BUZZER" V 3545 5428 45  0000 L CNN
F 2 "Connectors:1X02" H 3600 5500 20  0001 C CNN
F 3 "" H 3600 5250 50  0001 C CNN
F 4 "XXX-00000" V 3640 5428 60  0001 L CNN "Field4"
	1    3600 5250
	-1   0    0    1   
$EndComp
Wire Wire Line
	3500 5100 3500 5250
Wire Wire Line
	3500 5350 3500 5550
$Comp
L RAPTOR-rescue:CONN_02-SparkFun-Connectors J17
U 1 1
P 10050 3950
F 0 "J17" H 9822 3905 45  0000 R CNN
F 1 "SOLP_SW_CONN" H 9822 3989 45  0000 R CNN
F 2 "Connectors:1X02" H 10050 4200 20  0001 C CNN
F 3 "" H 10050 3950 50  0001 C CNN
F 4 "XXX-00000" H 9822 4084 60  0001 R CNN "Field4"
	1    10050 3950
	-1   0    0    1   
$EndComp
$Comp
L RAPTOR-rescue:CONN_02-SparkFun-Connectors J16
U 1 1
P 9450 5350
F 0 "J16" H 9222 5305 45  0000 R CNN
F 1 "SOLC_SW_CONN" H 9222 5389 45  0000 R CNN
F 2 "Connectors:1X02" H 9450 5600 20  0001 C CNN
F 3 "" H 9450 5350 50  0001 C CNN
F 4 "XXX-00000" H 9222 5484 60  0001 R CNN "Field4"
	1    9450 5350
	-1   0    0    1   
$EndComp
$Comp
L RAPTOR-rescue:CONN_02-SparkFun-Connectors J14
U 1 1
P 3500 3050
F 0 "J14" H 3272 3005 45  0000 R CNN
F 1 "RBF_CONN" V 3250 3400 45  0000 R CNN
F 2 "Connectors:1X02" H 3500 3300 20  0001 C CNN
F 3 "" H 3500 3050 50  0001 C CNN
F 4 "XXX-00000" H 3272 3184 60  0001 R CNN "Field4"
	1    3500 3050
	0    1    1    0   
$EndComp
$EndSCHEMATC
